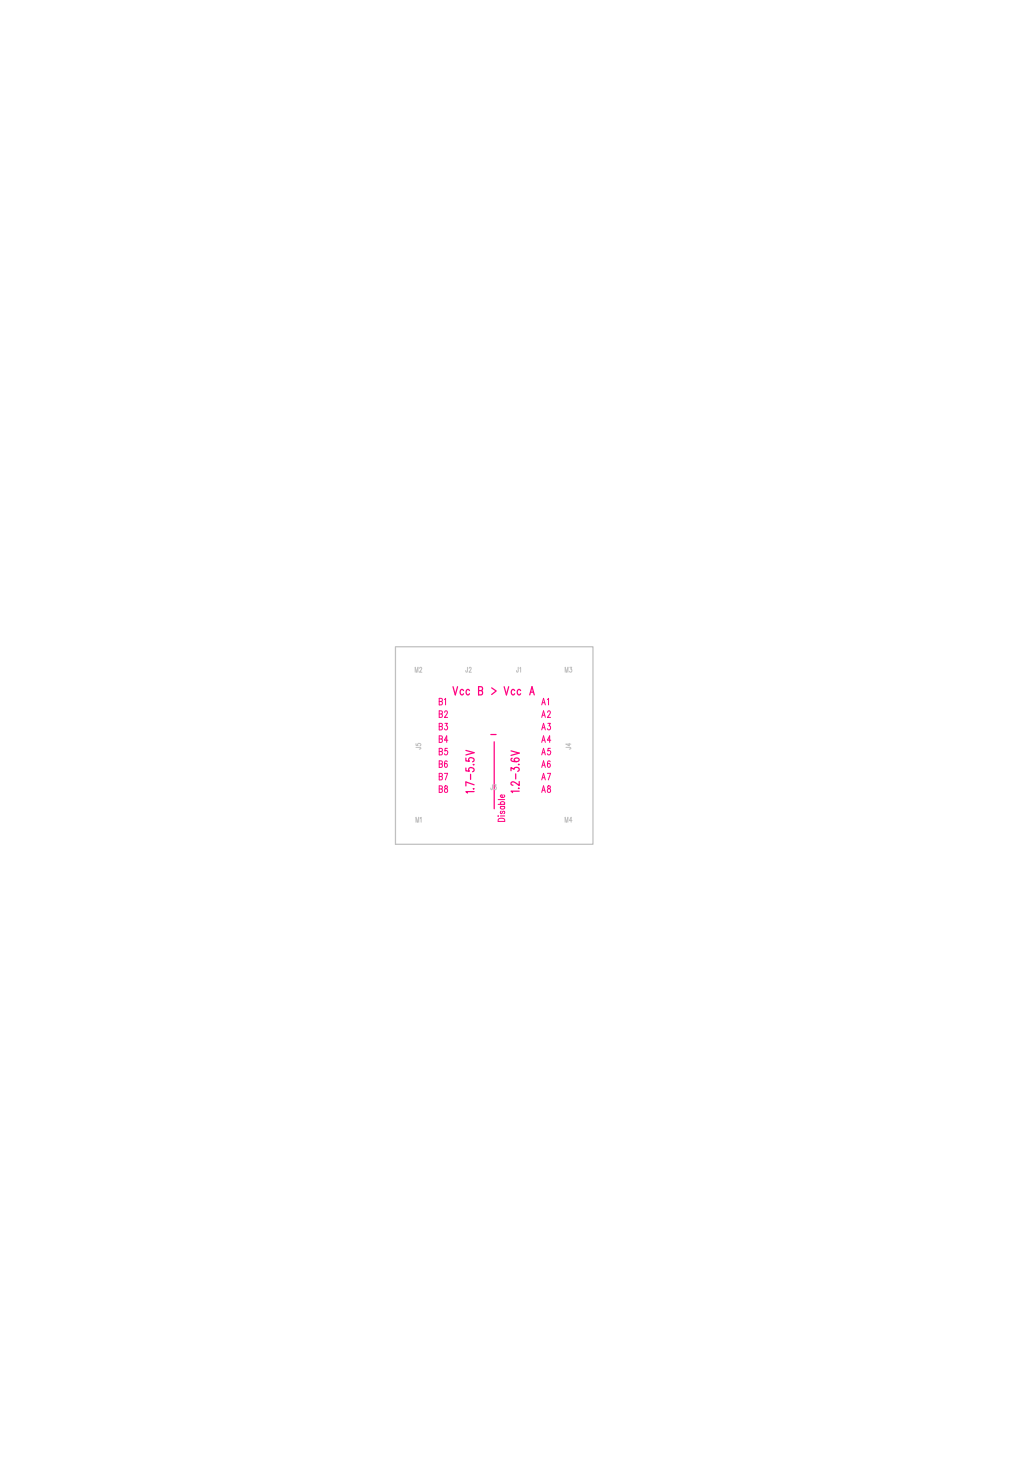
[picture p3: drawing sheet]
<svg xmlns="http://www.w3.org/2000/svg" width="210mm" height="297mm" viewBox="0 0 210 297" stroke-linecap="round" stroke-linejoin="round" font-family="sans-serif">
<path d="M80.4 131.4h40.1v40.1h-40.1z" fill="none" stroke="#c0c0c0" stroke-width=".25"/>
<path d="M99.7 149.2h1.1M100.4 150.7v13.6" fill="none" stroke="#ff0080" stroke-width=".25"/>
<g font-size="2.5" fill="#ff0080">
<text x="92.2" y="141.2">Vcc B &gt; Vcc A</text>
<text x="96.2" y="161" transform="rotate(-90 96.2 161)">1.7-5.5V</text>
<text x="105.5" y="160.9" transform="rotate(-90 105.5 160.9)">1.2-3.6V</text>
</g>
<g font-size="2" fill="#ff0080">
<text x="89.2" y="143.2">B1</text>
<text x="110.1" y="143.2">A1</text>
<text x="89.2" y="145.8">B2</text>
<text x="89.2" y="148.3">B3</text>
<text x="110.1" y="145.8">A2</text>
<text x="110.1" y="148.3">A3</text>
<text x="89.2" y="150.8">B4</text>
<text x="89.2" y="153.4">B5</text>
<text x="89.2" y="155.9">B6</text>
<text x="110.1" y="150.8">A4</text>
<text x="110.1" y="153.4">A5</text>
<text x="110.1" y="155.9">A6</text>
<text x="89.2" y="158.5">B7</text>
<text x="89.2" y="161">B8</text>
<text x="110.1" y="158.5">A7</text>
<text x="110.1" y="161">A8</text>
<text x="102.6" y="166.9" transform="rotate(-90 102.6 166.9)">Disable</text>
</g>
<g font-size="1.5" fill="#c0c0c0">
<text x="84.4" y="136.5">M2</text>
<text x="94.7" y="136.5">J2</text>
<text x="105" y="136.5">J1</text>
<text x="114.9" y="136.5">M3</text>
<text x="85.4" y="152.1" transform="rotate(-90 85.4 152.1)">J5</text>
<text x="115.9" y="152.1" transform="rotate(-90 115.9 152.1)">J4</text>
<text x="99.8" y="160.4">J3</text>
<text x="84.6" y="167">M1</text>
<text x="114.9" y="167">M4</text>
</g>
</svg>
